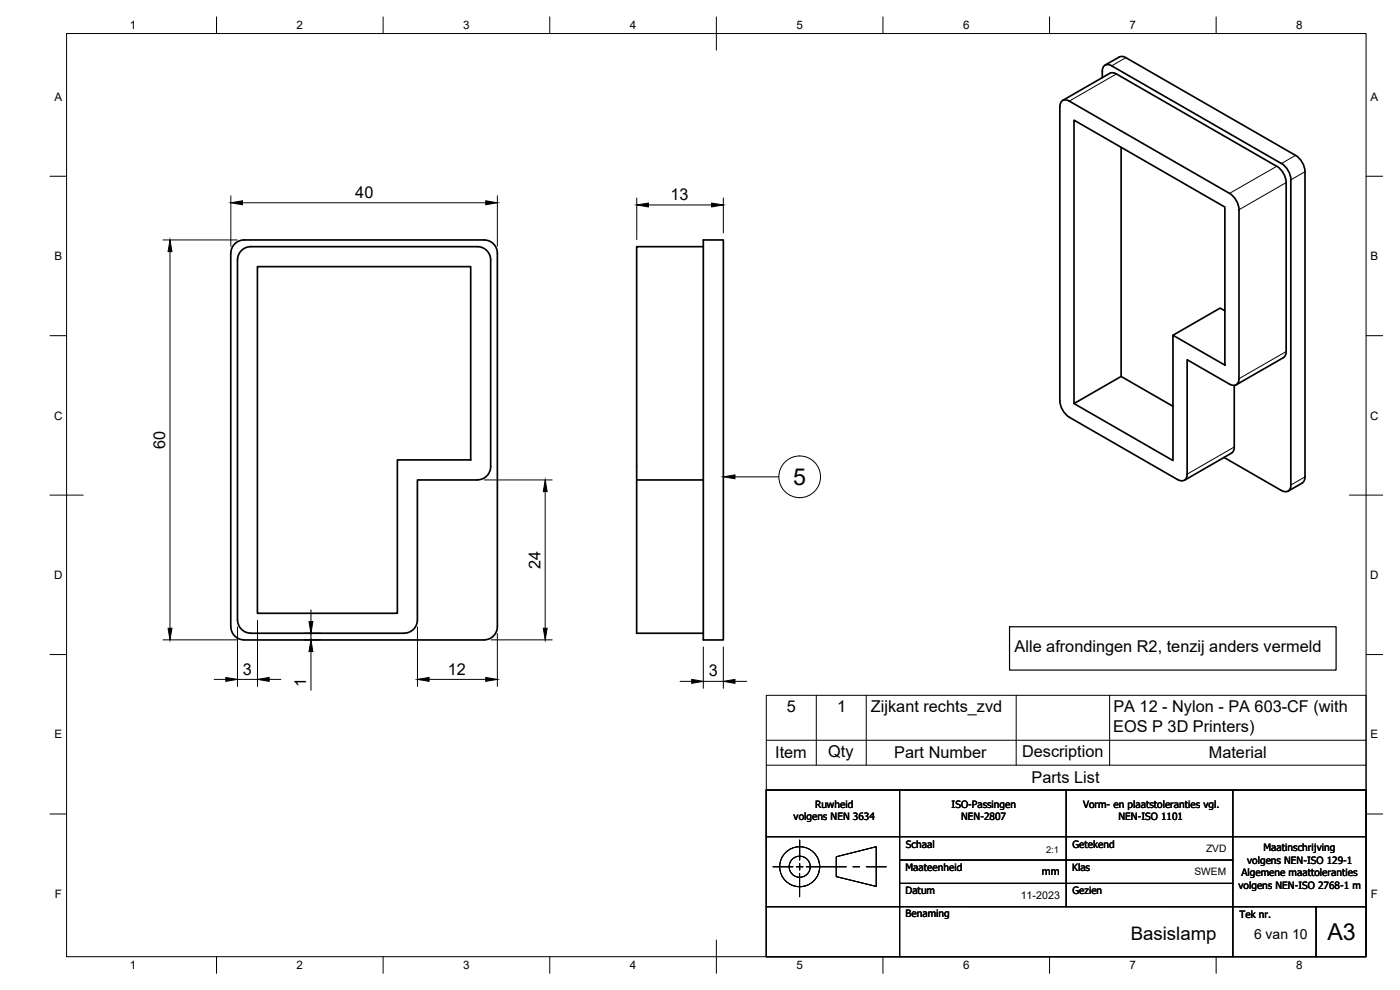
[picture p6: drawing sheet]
<svg xmlns="http://www.w3.org/2000/svg" width="420mm" height="297mm" viewBox="0 0 420 297" stroke-linecap="round" stroke-linejoin="round" font-family="sans-serif">
<!-- layer: Visible -->
<g fill="none" stroke="#000" stroke-width=".51">
<path d="M337.9 17.3l50.9 29.3a6.2 6.2 0 0 1 2.8 4.9v91.6l-.1 .9-.7 .9M337.9 17.3l-.9-.3h-.8l-4.6 2.5M318.1 32v88.3M318.1 32a1.73 1.73 0 0 1 .8-1.8 1.73 1.73 0 0 1 2 .1l48.1 27.7a6.2 6.2 0 0 1 2.8 4.9v50.7a1.73 1.73 0 0 1-.8 1.8 1.73 1.73 0 0 1-2-.1l-12.7-7.4v34.4a1.73 1.73 0 0 1-.9 1.8 1.73 1.73 0 0 1-2-.2l-32.5-18.7M318.9 30.1l14.2-8.1 .7-.2 .8 .2 48.6 27.9a6.2 6.2 0 0 1 2.8 4.9v50.7l-.3 1.3-.5 .5M322.3 36.1l45.3 26v47.4l-15.6-8.9v37.6l-29.7-17.1zM330.8 23.3a3.9 3.9 0 0 1 .6-3.6 1.86 1.86 0 0 1 2.2 0l51 29.4a6.1 6.1 0 0 1 2.8 4.8M336.5 44.2v68.8l-14.2 8.1M387.4 54v91.5M73.3 72h72a4 4 0 0 1 4 4v112a4 4 0 0 1-4 4h-72M73.3 72a4 4 0 0 0-4 4v112a4 4 0 0 0 4 4M77.3 80h64v58h-22v46h-42z"/>
<path d="M143.3 74h-68a4 4 0 0 0-4 4v108a4 4 0 0 0 4 4h46a4 4 0 0 0 4-4v-42h18M143.3 74a4 4 0 0 1 4 4v62a4 4 0 0 1-4 4M211.1 74h-20v116h20M211.1 72h6v120h-6zM367.6 93.2l-1.4-.8-14.2 8.2M336.5 113l15.5 8.9M370.4 115.6v18.5M385.1 107.3l-14.1 8.2M318.1 120.3a6.2 6.2 0 0 0 2.8 4.9M367.3 137.3l17.3 9.9M370.4 134.1l-.1 .9-.7 .9-14.1 8.2M191.1 144h20"/>
<path d="M387.4 145.5a1.74 1.74 0 0 1-.8 1.8 1.74 1.74 0 0 1-2-.1M390.8 144.9l-4.2 2.5"/>
</g>
<!-- layer: Visible Narrow -->
<path d="M337.9 17.3l-4.3 2.5M335 22.2l-14.1 8.1M383.2 49.9l-14.2 8.1M386 54.8l-14.2 8.1M388.8 46.6l-4.2 2.5M391.6 51.5l-4.2 2.5M386 105.5l-14.2 8.1M370.4 134.1l-14.1 8.2M391.6 143.1l-4.2 2.4" fill="none" stroke="#000" stroke-width=".3"/>
<!-- layer: Border -->
<g fill="none" stroke="#000" stroke-width=".3">
<path d="M20 10.1h390v276.9h-390zM65 5.1v5M115 5.1v5M165 5.1v5M215 5.1v10M265 5.1v5M315 5.1v5M365 5.1v5M15 52.9h5M410 52.9h5M15 100.7h5M410 100.7h5"/>
<path d="M15 148.6h10M405 148.6h10M15 196.4h5M410 196.4h5M15 244.2h5M410 244.2h5M65 287v5M115 287v5M165 287v5M215 282.1v9.9M265 287v5M315 287v5"/>
<path d="M365 287v5"/>
</g>
<!-- layer: TitleBlock -->
<g fill="none" stroke="#000" stroke-width=".3">
<path d="M240 252.1v5.9M240 259v2.1M251 257.1l12-3.1v12l-12-3zM232 260.1h6M239 260.1h2M240 262.1v7M242 260.1h12M256 260.1h2M260 260.1h6"/>
<circle cx="240" cy="260" r="6"/>
<circle cx="240" cy="260" r="3.2"/>
</g>
<path d="M230 237.1h180v49.9h-180zM270 237.1v49.9M320 237.1v35M370 237.1v49.9M230 251h180M270 258h100M230 272l180 .1M270 265.1h100M395 272v15" fill="none" stroke="#000" stroke-width=".36"/>
<!-- layer: FD_Dimensions -->
<g fill="none" stroke="#000" stroke-width=".3">
<path d="M69.3 58.7v15.2M149.3 58.7v15.2M191.1 59.4v12.5M217.1 59.4v10.5M48.9 72h22.3M51 75.5v113M72.8 60.8h73M194.6 61.5h19M145.4 144h20.3M163.6 147.5v41M48.9 192h22.3M71.3 188.1v17.9"/>
<path d="M77.3 186.1v19.9M91.2 192h4.9M91.2 190h4.9M93.3 183v3.5M93.3 190v2M93.3 195.5v11.6M125.3 188.1v17.9M147.4 192h18.3M149.3 190.1v15.9M211.1 194.1v12.4M217.1 194.1v12.4M64.3 203.8h3.5"/>
<path d="M71.3 203.8h6M80.8 203.8h3.5M128.8 203.8h17M204.1 204.4h3.5M211.1 204.4h6M220.6 204.4h3.5"/>
</g>
<g fill="#000" stroke="#000" stroke-width=".3">
<path d="M51 72l.6 3.5h-1.2zM69.3 60.8l3.5-.6v1.2zM145.8 60.2l3.5 .6-3.5 .6zM191.1 61.5l3.5-.6v1.2zM213.6 60.9l3.5 .6-3.5 .6zM163.6 144l.6 3.5h-1.2zM50.4 188.5h1.2l-.6 3.5zM92.7 186.5h1.2l-.6 3.5zM93.3 192l.6 3.5h-1.2zM163 188.5h1.2l-.6 3.5zM67.8 203.3l3.5 .5-3.5 .6zM77.3 203.8l3.5-.5v1.1z"/>
<path d="M125.3 203.8l3.5-.5v1.1zM145.8 203.3l3.5 .5-3.5 .6zM207.6 203.8l3.5 .6-3.5 .6zM217.1 204.4l3.5-.6v1.2z"/>
</g>
<!-- layer: Parts Lists -->
<path d="M230 208.6h180v28.5h-180zM245 208.6v21M260 208.6v21M305 208.6v21M333 208.6v21M230 229.6h180M230 222.1h180" fill="none" stroke="#000" stroke-width=".3"/>
<!-- layer: Sketch1(1) -->
<path d="M303 188.1h98v12.9h-98z" fill="none" stroke="#000" stroke-width=".36"/>
<!-- layer: Balloons -->
<g fill="none" stroke="#000" stroke-width=".3">
<path d="M220.6 143.1h13.1"/>
<circle cx="240" cy="143.1" r="6.3"/>
</g>
<path d="M217.1 143.1l3.5-.6v1.1z" fill="#000" stroke="#000" stroke-width=".3"/>
<g font-size="7">
<text x="238" y="145.5">5</text>
<text x="398.4" y="282">A3</text>
</g>
<text font-size="5.6" x="339.3" y="282">Basislamp</text>
<g font-size="4.9">
<text x="106.6" y="59.4">40</text>
<text x="201.2" y="60">13</text>
<text x="49.6" y="134.7" transform="rotate(-90 49.6 134.7)">60</text>
<text x="162.2" y="170.7" transform="rotate(-90 162.2 170.7)">24</text>
<text x="304.5" y="195.7">Alle afrondingen R2, tenzij anders vermeld</text>
<text x="72.9" y="202.4">3</text>
<text x="134.4" y="202.4">12</text>
<text x="212.7" y="203">3</text>
<text x="91.9" y="206.2" transform="rotate(-90 91.9 206.2)">1</text>
<text x="236.1" y="213.5">5</text>
<text x="251.3" y="213.6">1</text>
<text x="261.4" y="213.6">Zijkant rechts_zvd</text>
<text x="334.1" y="213.7">PA 12 - Nylon - PA 603-CF (with</text>
<text x="334.1" y="219.6">EOS P 3D Printers)</text>
<text x="232.6" y="227.6">Item</text>
<text x="248.6" y="227.1">Qty</text>
<text x="268.4" y="227.6">Part Number</text>
<text x="306.7" y="227.1">Description</text>
<text x="362.8" y="227.6">Material</text>
<text x="309.6" y="235">Parts List</text>
</g>
<text font-size="4.2" x="376.3" y="281.9">6 van 10</text>
<g font-size="3.5">
<text x="39" y="8.8">1</text>
<text x="89" y="8.8">2</text>
<text x="139" y="8.8">3</text>
<text x="189" y="8.8">4</text>
<text x="239" y="8.8">5</text>
<text x="289" y="8.8">6</text>
<text x="339" y="8.8">7</text>
<text x="389" y="8.8">8</text>
<text x="16.3" y="30.2">A</text>
<text x="411.3" y="30.2">A</text>
<text x="16.3" y="78">B</text>
<text x="411.3" y="78">B</text>
<text x="16.2" y="125.9">C</text>
<text x="411.2" y="125.9">C</text>
<text x="16.2" y="173.7">D</text>
<text x="411.2" y="173.7">D</text>
<text x="16.3" y="221.6">E</text>
<text x="411.3" y="221.6">E</text>
<text x="16.4" y="269.4">F</text>
<text x="411.4" y="269.4">F</text>
<text x="39" y="290.8">1</text>
<text x="89" y="290.8">2</text>
<text x="139" y="290.8">3</text>
<text x="189" y="290.8">4</text>
<text x="239" y="290.8">5</text>
<text x="289" y="290.8">6</text>
<text x="339" y="290.8">7</text>
<text x="389" y="290.8">8</text>
</g>
<g font-size="3.2">
<text x="312.7" y="262.5">mm</text>
<text x="306.3" y="269.7">11-2023</text>
</g>
<g font-size="3.1">
<text x="361.9" y="255.6">ZVD</text>
<text x="358.5" y="262.6">SWEM</text>
</g>
<g font-size="3">
<text x="244.6" y="242.3">Ruwheid</text>
<text x="285.6" y="242.3">ISO-Passingen</text>
<text x="325" y="242.3">Vorm- en plaatstoleranties vgl.</text>
<text x="238.2" y="246.1">volgens NEN 3634</text>
<text x="288.5" y="246">NEN-2807</text>
<text x="335.7" y="246.1">NEN-ISO 1101</text>
<text x="271.9" y="254.3">Schaal</text>
<text x="321.9" y="254.3">Getekend</text>
<text x="379.2" y="255.3">Maatinschrijving</text>
<text x="271.8" y="261.4">Maateenheid</text>
<text x="321.8" y="261.4">Klas</text>
<text x="372.6" y="262.9">Algemene maattoleranties</text>
<text x="374.3" y="259.1">volgens NEN-ISO 129-1</text>
<text x="271.8" y="268.3">Datum</text>
<text x="321.9" y="268.3">Gezien</text>
<text x="371.7" y="266.6">volgens NEN-ISO 2768-1 m</text>
<text x="271.8" y="275.3">Benaming</text>
<text x="372" y="275.3">Tek nr.</text>
</g>
<text font-size="2.8" x="313.9" y="255.8">2:1</text>
</svg>
